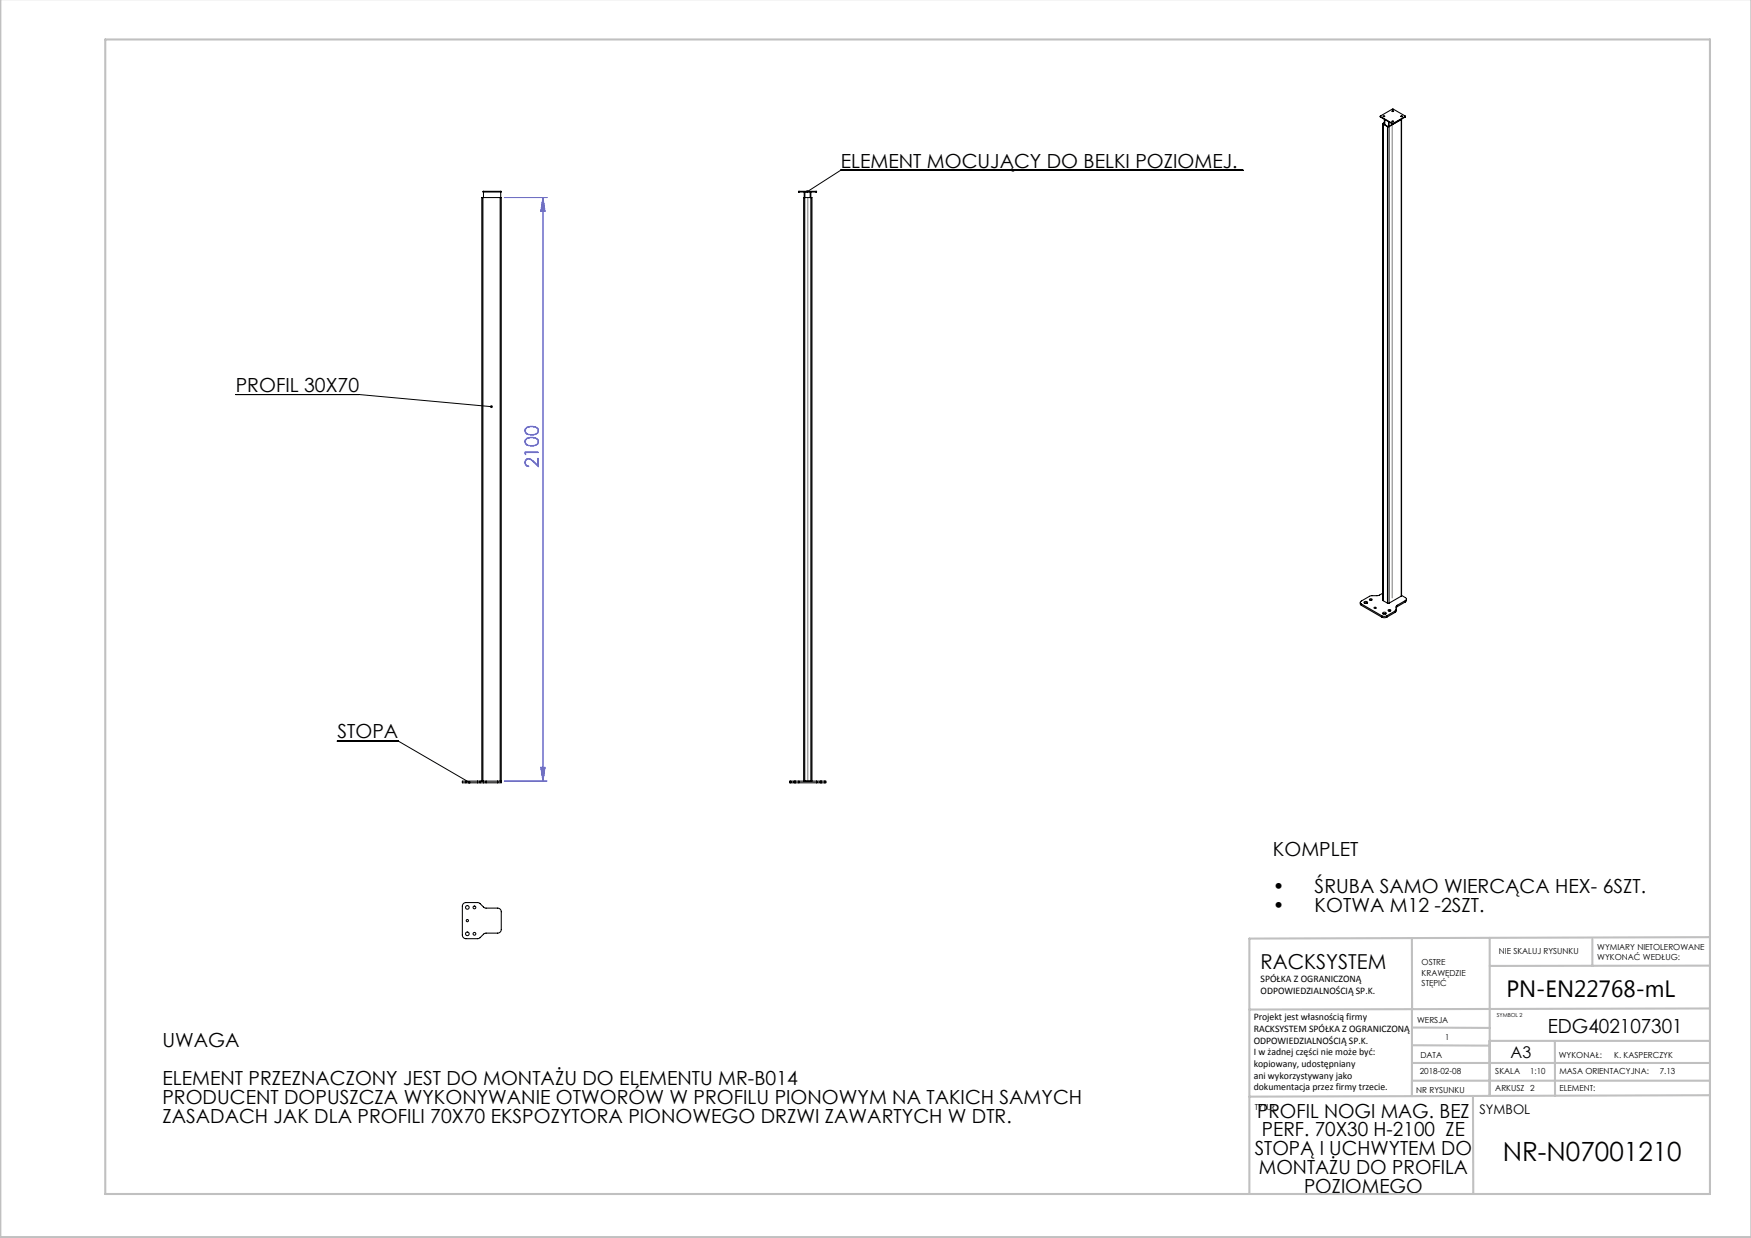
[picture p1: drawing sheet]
<svg xmlns="http://www.w3.org/2000/svg" width="420mm" height="297mm" viewBox="0 0 420 297" stroke-linecap="round" stroke-linejoin="round" font-family="sans-serif">
<path d="M121 47.4h10.2M130.2 47.4l.5 3.3h-1zM130.2 47.4v140M121 187.4h10.2M129.7 184.1h1l-.5 3.3z" fill="none" stroke="#00f" stroke-width=".24"/>
<path d="M298.1 40.8h-96.4l-8.1 5.2M56.5 94.6h29.6l31.8 3M80.9 177.8h14.6l17.1 9.9" fill="none" stroke="#000" stroke-width=".24"/>
<g fill="none" stroke="#c0c0c0" stroke-width=".5">
<path d="M.1 -.1v296.9h419.9M25.2 9.5h385v276.9h-385zM338.7 225.2v37.8M357.3 225v37.9v-13.2M382 225.4v6.3M410.1 224.8l-110.4 .4v61.2M410.1 231.7h-52.8M338.7 259.3h71.5M338.7 255h71.5M338.7 250.8l18.6 .1M338.7 246.5l18.6 .1M357.3 249.7h52.9"/>
<path d="M373 249.7v13.2M410.1 241.9l-110.4 .3M353.3 262.9l.1 23.5M410.2 262.7l-110.5 .4"/>
</g>
<path d="M333.9 29.1v114.4M193.8 47.4v140" fill="none" stroke="#808080" stroke-width=".25"/>
<path d="M117.6 97.3v.5l.4 .1 .2-.2v-.1h-.3h.3l-.1-.3zM112.3 187.4v.5l.4 .1 .2-.1-.3-.2 .3 .2-.1-.4z" fill="#000"/>
<path d="M130.2 47.4l.5 3.3h-1zM129.7 184.1h1l-.5 3.3z" fill="#00f"/>
<path d="M193.4 45.8a.34 .34 0 0 1 .5-.1 .34 .34 0 0 1 0 .5 .34 .34 0 0 1-.5 0l.2-.2-.2 .2z" fill="#000"/>
<g fill="none" stroke="#000" stroke-width=".25">
<path d="M331.1 27.9v.2M331.1 27.9l3-1.8 3 1.8-2.9 1.7M331.1 27.9l2.9 1.7M331.1 28.1l2.9 1.6M331.7 29.7l.1 114.4M331.8 29.8l1 .6M331.8 29.8v114.3M331.8 28h.3M331.9 29.6v.1M331.9 29.7l1.1 .7 1.1-.6M332.1 29.4l-.4 .2 .1 .2M332.1 28.6v1.2"/>
<path d="M332.1 29.5l-.2 .1M332.2 28.7v1.2M332.8 30.4h.4M332.8 30.4v114.3M333.1 29.2v1.1M333.2 29.3v1M333.2 30.4v114.3M333.9 29.2h.3M333.9 26.7h.3M334 29.6h.2M334 29.7h.2M334 29.6v.1"/>
<path d="M334.2 29.6v.1M336 28h.4M336.1 28.7l.1-.1-.1 114.4M336.1 27.9v.1M336.1 28.7v114.3M336.1 28.7l-2.9 1.7M337 28.1l-2.8 1.6M337.1 28l-.1 .1M337.1 27.9l-.1 .2M115.8 47.4h-.2v140M115.8 47.4v140M115.8 47.4h4.2"/>
<path d="M116 45.9l-.1 .2h4.2M116 45.9v1.5M116 45.9h4.1M120 47.4h.2v140.4h-.8M120 47.4v140M120.1 45.9h.1l-.1 .2M120.1 45.9v.2M120.1 46.1v1.3M191.7 45.9h-.2l.2 .2M191.7 46.1h4M191.7 45.9h4M191.7 45.9v.2"/>
<path d="M192.9 46.1v1.3M193 47.4h1.8v140M193 47.4h-.2v140M193 47.4v140M193.1 46.1v1.3M194.3 46.1v1.3M194.5 46.1v141.3M195.7 45.9h.2l-.2 .2M195.7 45.9v.2M326.3 144.5v.5l.2 .2M326.5 144.9l4.9 2.8M326.5 144.9v.3"/>
<path d="M326.5 145.2l4.9 2.9M327.2 144.4l.3-.1a.33 .33 0 0 1 .5 .1 .33 .33 0 0 1-.1 .4 .33 .33 0 0 1-.5 0zM327.3 144.7h.6M328.5 143.7h.1a.29 .29 0 0 1 .4-.1 .29 .29 0 0 1 0 .4 .29 .29 0 0 1-.4 0zM328.6 144h.4M329.6 145.7h.4a.2 .2 0 0 1-.2 .3 .2 .2 0 0 1-.2-.3zM331.4 147.7l.6 .2 .7-.2M331.4 148.1l.6 .1 .7-.1M331.4 147.7v.4M331.7 147l.3-.1a.33 .33 0 0 1 .4 0 .33 .33 0 0 1 0 .5 .33 .33 0 0 1-.5-.1zM331.7 142.3l-1.1 .6-2 .1-2.1 1.2a.37 .37 0 0 0-.2 .3 .37 .37 0 0 0 .2 .4M331.7 147.3h.7"/>
<path d="M331.8 144.1l1 .6M332.7 147.7v.4M332.8 144.7h.4M333 146.3h.1a.29 .29 0 0 1 .4-.1 .29 .29 0 0 1 0 .4 .29 .29 0 0 1-.4 0zM333.1 146.6h.4M334.6 146.6l-1.9 1.1M334.6 146.6v.3M334.6 146.9l-1.9 1.2M334.9 146.2l-.3 .4M335.1 145.2l-.2 .3v1.2l-.3 .2M335.1 145.5l-.2 .4M335.1 145.2v.3"/>
<path d="M336.1 143l-2.9 1.7M336.2 142.8l.9 .6a.37 .37 0 0 1 .2 .3 .37 .37 0 0 1-.2 .4M337.1 144.1v.3M337.1 144.1l-2 1.1M337.1 144.4l-2 1.1M337.3 143.7v.5l-.2 .2M111.8 187.4h-.9v.4h.9M111.8 187.4v.4M111.8 187.8h2.7M111.8 187.4h2.7M114.5 187.8h.7M114.5 187.4h.7"/>
<path d="M114.5 187.4v.4M115.2 187.8h.8M115.2 187.4h.8M115.2 187.4v.4M116 187.8h.6M116 187.4h.6M116 187.4v.4M116.6 187.8h2.8M116.6 187.4h2.8M116.6 187.4v.4M119.4 187.4h.8M119.4 187.4v.4"/>
<path d="M189.7 187.4h-.3v.4h.3M189.7 187.8h.8M189.7 187.4h.8M189.7 187.4v.4M190.5 187.4h.3M190.5 187.8h.3M190.5 187.4v.4M190.8 187.4h.8M190.8 187.8h.8M190.8 187.4v.4M191.6 187.8h4.3M191.6 187.4h4.3"/>
<path d="M191.6 187.4v.4M195.9 187.4h.9M195.9 187.8h.9M195.9 187.4v.4M196.8 187.4h.2M196.8 187.8h.2M196.8 187.4v.4M197 187.8h.8M197 187.4h.8M197 187.4v.4M197.8 187.4h.3v.4h-.3M197.8 187.4v.4"/>
<path d="M111.1 216.8l.7-.3h2.8l.5 .2 1.2 1.1 3.1 .1a.87 .87 0 0 1 .8 .8v4.3a.87 .87 0 0 1-.8 .9h-3.1l-1.6 1.3h-2.9a.87 .87 0 0 1-.9-.9v-6.9z"/>
<circle cx="331.9" cy="27.9" r=".17"/>
<circle cx="334.1" cy="29.2" r=".17"/>
<circle cx="334.1" cy="26.7" r=".17"/>
<circle cx="336.2" cy="27.9" r=".17"/>
<circle cx="112.1" cy="217.7" r=".43"/>
<circle cx="113.8" cy="217.7" r=".33"/>
<circle cx="112.1" cy="220.9" r=".27"/>
<circle cx="112.1" cy="224" r=".43"/>
<circle cx="113.8" cy="224" r=".33"/>
</g>
<text font-size="6.3" x="360.4" y="278.5">NR-N07001210</text>
<text font-size="5.6" x="361.3" y="239.1">PN-EN22768-mL</text>
<text font-size="4.9" x="302.4" y="232.4">RACKSYSTEM</text>
<g font-size="4.7">
<text x="201.7" y="40.2">ELEMENT MOCUJĄCY DO BELKI POZIOMEJ.</text>
<text x="56.6" y="94">PROFIL 30X70</text>
<text x="81" y="177.2">STOPA</text>
<text x="305.3" y="205.3">KOMPLET</text>
<text x="305.3" y="214.3">•</text>
<text x="315.3" y="214.3">ŚRUBA SAMO WIERCĄCA HEX- 6SZT.</text>
<text x="305.3" y="218.8">•</text>
<text x="315.3" y="218.8">KOTWA M12 -2SZT.</text>
<text x="39" y="251.2">UWAGA</text>
<text x="371.2" y="247.8">EDG402107301</text>
<text x="39" y="260.2">ELEMENT PRZEZNACZONY JEST DO MONTAŻU DO ELEMENTU MR-B014</text>
<text x="39" y="264.8">PRODUCENT DOPUSZCZA WYKONYWANIE OTWORÓW W PROFILU PIONOWYM NA TAKICH SAMYCH</text>
<text x="39" y="269.3">ZASADACH JAK DLA PROFILI 70X70 EKSPOZYTORA PIONOWEGO DRZWI ZAWARTYCH W DTR.</text>
<text x="301.6" y="268.1">PROFIL NOGI MAG. BEZ</text>
<text x="302.7" y="272.6">PERF. 70X30 H-2100 ZE</text>
<text x="301" y="277.1">STOPĄ I UCHWYTEM DO</text>
<text x="301.9" y="281.6">MONTAŻU DO PROFILA</text>
<text x="312.8" y="286.1">POZIOMEGO</text>
</g>
<text font-size="4.7" fill="#00f" x="129.2" y="112.4" transform="rotate(-90 129.2 112.4)">2100</text>
<text font-size="3.9" x="362.3" y="253.8">A3</text>
<text font-size="3.2" x="354.9" y="267.2">SYMBOL</text>
<g font-size="2.4">
<text x="302.4" y="235.6">SPÓŁKA Z OGRANICZONĄ</text>
<text x="302.4" y="238.4">ODPOWIEDZIALNOŚCIĄ SP.K.</text>
<text x="300.7" y="244.7">Projekt jest własnością firmy</text>
<text x="300.7" y="247.5">RACKSYSTEM SPÓŁKA Z OGRANICZONĄ</text>
<text x="300.7" y="250.3">ODPOWIEDZIALNOŚCIĄ SP.K.</text>
<text x="300.7" y="253.1">I w żadnej części nie może być:</text>
<text x="300.7" y="256">kopiowany, udostępniany</text>
<text x="300.7" y="258.8">ani wykorzystywany jako</text>
<text x="300.7" y="261.6">dokumentacja przez firmy trzecie.</text>
</g>
<g font-size="2">
<text x="383.1" y="227.9">WYMIARY NIETOLEROWANE</text>
<text x="341" y="231.6">OSTRE</text>
<text x="359.5" y="228.9">NIE SKALUJ RYSUNKU</text>
<text x="383.1" y="230.4">WYKONAĆ WEDŁUG:</text>
<text x="341" y="234.1">KRAWĘDZIE</text>
<text x="341" y="236.6">STĘPIĆ</text>
<text x="339.9" y="245.4">WERSJA</text>
<text x="346.6" y="249.5">1</text>
<text x="340.5" y="257.7">2018-02-08</text>
<text x="340.7" y="253.8">DATA</text>
<text x="358.7" y="257.7">SKALA</text>
<text x="367" y="257.7">1:10</text>
<text x="373.9" y="253.8">WYKONAŁ:</text>
<text x="374.1" y="257.7">MASA ORIENTACYJNA:</text>
<text x="387.2" y="253.8">K. KASPERCZYK</text>
<text x="398.1" y="257.7">7.13</text>
<text x="339.7" y="262.3">NR RYSUNKU</text>
<text x="358.7" y="261.7">ARKUSZ 2</text>
<text x="374.1" y="261.7">ELEMENT:</text>
<text x="301" y="266.4">TYTUŁ:</text>
</g>
<text font-size="1.3" x="359" y="244">SYMBOL 2</text>
</svg>
